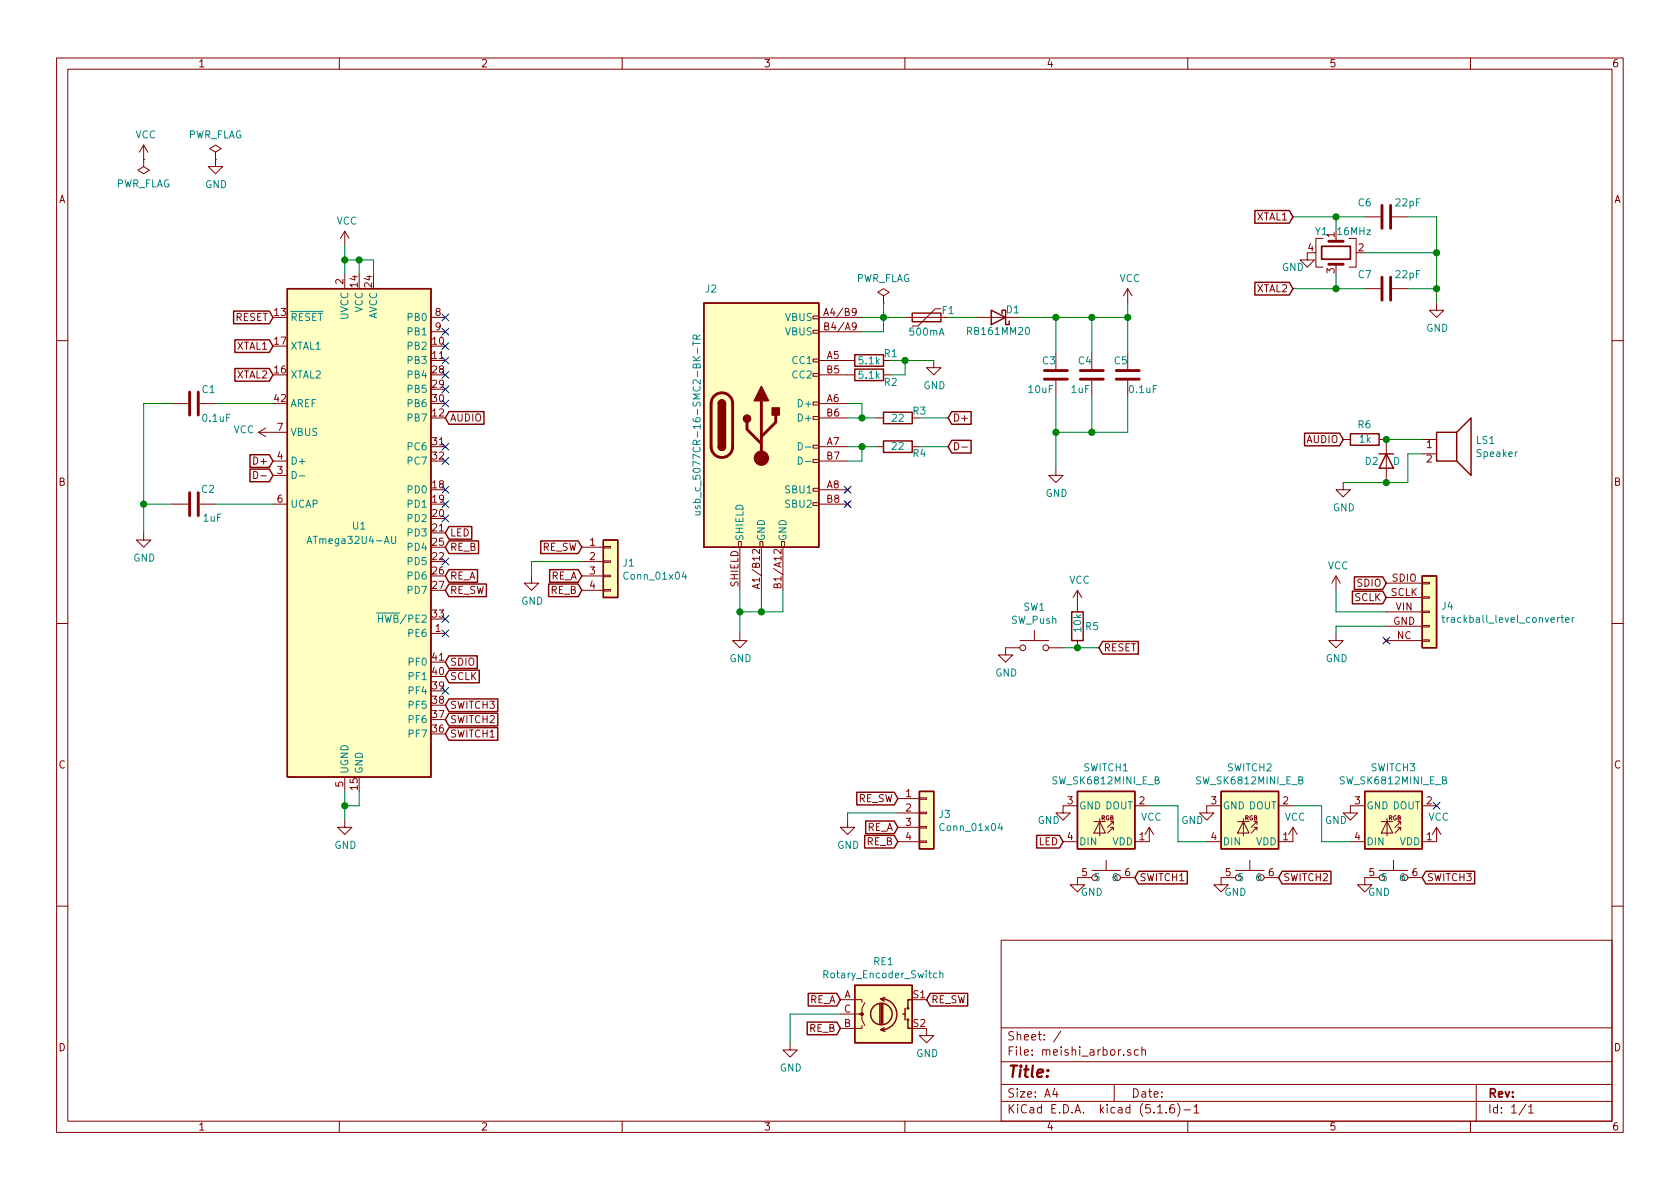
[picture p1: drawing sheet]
EESchema Schematic File Version 4
EELAYER 30 0
EELAYER END
$Descr A4 11693 8268
encoding utf-8
Sheet 1 1
Title ""
Date ""
Rev ""
Comp ""
Comment1 ""
Comment2 ""
Comment3 ""
Comment4 ""
$EndDescr
$Comp
L Device:R R2
U 1 1
P 6050 2600
F 0 "R2" V 6100 2750 50  0000 C CNN
F 1 "5.1k" V 6050 2600 50  0000 C CNN
F 2 "arbor:smd_1206_3216mm" V 5980 2600 50  0001 C CNN
F 3 "~" H 6050 2600 50  0001 C CNN
	1    6050 2600
	0    1    1    0   
$EndComp
$Comp
L Device:R R1
U 1 1
P 6050 2500
F 0 "R1" V 6000 2650 50  0000 C CNN
F 1 "5.1k" V 6050 2500 50  0000 C CNN
F 2 "arbor:smd_1206_3216mm" V 5980 2500 50  0001 C CNN
F 3 "~" H 6050 2500 50  0001 C CNN
	1    6050 2500
	0    1    1    0   
$EndComp
$Comp
L Device:R R3
U 1 1
P 6250 2900
F 0 "R3" V 6200 3050 50  0000 C CNN
F 1 "22" V 6250 2900 50  0000 C CNN
F 2 "arbor:smd_1206_3216mm" V 6180 2900 50  0001 C CNN
F 3 "~" H 6250 2900 50  0001 C CNN
	1    6250 2900
	0    1    1    0   
$EndComp
$Comp
L Device:R R4
U 1 1
P 6250 3100
F 0 "R4" V 6200 2950 50  0000 C CNN
F 1 "22" V 6250 3100 50  0000 C CNN
F 2 "arbor:smd_1206_3216mm" V 6180 3100 50  0001 C CNN
F 3 "~" H 6250 3100 50  0001 C CNN
	1    6250 3100
	0    -1   -1   0   
$EndComp
$Comp
L power:PWR_FLAG #FLG01
U 1 1
P 1000 1100
F 0 "#FLG01" H 1000 1175 50  0001 C CNN
F 1 "PWR_FLAG" H 1000 1273 50  0000 C CNN
F 2 "" H 1000 1100 50  0001 C CNN
F 3 "~" H 1000 1100 50  0001 C CNN
	1    1000 1100
	-1   0    0    1   
$EndComp
$Comp
L power:VCC #PWR01
U 1 1
P 1000 1100
F 0 "#PWR01" H 1000 950 50  0001 C CNN
F 1 "VCC" H 1015 1273 50  0000 C CNN
F 2 "" H 1000 1100 50  0001 C CNN
F 3 "" H 1000 1100 50  0001 C CNN
	1    1000 1100
	1    0    0    -1  
$EndComp
$Comp
L power:PWR_FLAG #FLG02
U 1 1
P 1500 1100
F 0 "#FLG02" H 1500 1175 50  0001 C CNN
F 1 "PWR_FLAG" H 1500 1273 50  0000 C CNN
F 2 "" H 1500 1100 50  0001 C CNN
F 3 "~" H 1500 1100 50  0001 C CNN
	1    1500 1100
	1    0    0    -1  
$EndComp
$Comp
L power:GND #PWR02
U 1 1
P 1500 1100
F 0 "#PWR02" H 1500 850 50  0001 C CNN
F 1 "GND" H 1505 927 50  0000 C CNN
F 2 "" H 1500 1100 50  0001 C CNN
F 3 "" H 1500 1100 50  0001 C CNN
	1    1500 1100
	1    0    0    -1  
$EndComp
$Comp
L power:GND #PWR08
U 1 1
P 5150 4400
F 0 "#PWR08" H 5150 4150 50  0001 C CNN
F 1 "GND" H 5155 4227 50  0000 C CNN
F 2 "" H 5150 4400 50  0001 C CNN
F 3 "" H 5150 4400 50  0001 C CNN
	1    5150 4400
	1    0    0    -1  
$EndComp
Wire Wire Line
	5150 4400 5150 4250
Wire Wire Line
	5150 4250 5300 4250
Wire Wire Line
	5450 4100 5450 4250
Wire Wire Line
	5150 4100 5150 4250
Connection ~ 5150 4250
$Comp
L Device:Polyfuse F1
U 1 1
P 6450 2200
F 0 "F1" V 6400 2350 50  0000 C CNN
F 1 "500mA" V 6550 2200 50  0000 C CNN
F 2 "arbor:fuse_littelfuse_2920L050DR" H 6500 2000 50  0001 L CNN
F 3 "~" H 6450 2200 50  0001 C CNN
	1    6450 2200
	0    1    1    0   
$EndComp
$Comp
L power:PWR_FLAG #FLG03
U 1 1
P 6150 2100
F 0 "#FLG03" H 6150 2175 50  0001 C CNN
F 1 "PWR_FLAG" H 6150 2273 50  0000 C CNN
F 2 "" H 6150 2100 50  0001 C CNN
F 3 "~" H 6150 2100 50  0001 C CNN
	1    6150 2100
	1    0    0    -1  
$EndComp
$Comp
L Device:D_Schottky D1
U 1 1
P 6950 2200
F 0 "D1" H 6850 2150 50  0000 C CNN
F 1 "RB161MM20" H 6950 2300 50  0000 C CNN
F 2 "arbor:schottky_barrier_diode_rb161mm20" H 6950 2200 50  0001 C CNN
F 3 "~" H 6950 2200 50  0001 C CNN
	1    6950 2200
	-1   0    0    1   
$EndComp
Wire Wire Line
	6150 2100 6150 2200
Wire Wire Line
	6000 2200 6150 2200
Connection ~ 6150 2200
Wire Wire Line
	6150 2200 6300 2200
Wire Wire Line
	6600 2200 6800 2200
$Comp
L Device:C C3
U 1 1
P 7350 2600
F 0 "C3" H 7250 2700 50  0000 L CNN
F 1 "10uF" H 7150 2500 50  0000 L CNN
F 2 "arbor:smd_1206_3216mm" H 7388 2450 50  0001 C CNN
F 3 "~" H 7350 2600 50  0001 C CNN
	1    7350 2600
	1    0    0    -1  
$EndComp
$Comp
L Device:C C4
U 1 1
P 7600 2600
F 0 "C4" H 7500 2700 50  0000 L CNN
F 1 "1uF" H 7450 2500 50  0000 L CNN
F 2 "arbor:smd_1206_3216mm" H 7638 2450 50  0001 C CNN
F 3 "~" H 7600 2600 50  0001 C CNN
	1    7600 2600
	1    0    0    -1  
$EndComp
$Comp
L Device:C C5
U 1 1
P 7850 2600
F 0 "C5" H 7750 2700 50  0000 L CNN
F 1 "0.1uF" H 7850 2500 50  0000 L CNN
F 2 "arbor:smd_1206_3216mm" H 7888 2450 50  0001 C CNN
F 3 "~" H 7850 2600 50  0001 C CNN
	1    7850 2600
	1    0    0    -1  
$EndComp
Wire Wire Line
	7100 2200 7350 2200
Wire Wire Line
	7350 2200 7350 2450
Wire Wire Line
	7350 2200 7600 2200
Wire Wire Line
	7600 2200 7600 2450
Connection ~ 7350 2200
Wire Wire Line
	7600 2200 7850 2200
Wire Wire Line
	7850 2200 7850 2450
Connection ~ 7600 2200
Wire Wire Line
	7850 2750 7850 3000
Wire Wire Line
	7850 3000 7600 3000
Wire Wire Line
	7600 3000 7600 2750
Wire Wire Line
	7600 3000 7350 3000
Wire Wire Line
	7350 3000 7350 2750
Connection ~ 7600 3000
$Comp
L power:VCC #PWR013
U 1 1
P 7850 2100
F 0 "#PWR013" H 7850 1950 50  0001 C CNN
F 1 "VCC" H 7865 2273 50  0000 C CNN
F 2 "" H 7850 2100 50  0001 C CNN
F 3 "" H 7850 2100 50  0001 C CNN
	1    7850 2100
	1    0    0    -1  
$EndComp
$Comp
L power:GND #PWR011
U 1 1
P 7350 3250
F 0 "#PWR011" H 7350 3000 50  0001 C CNN
F 1 "GND" H 7355 3077 50  0000 C CNN
F 2 "" H 7350 3250 50  0001 C CNN
F 3 "" H 7350 3250 50  0001 C CNN
	1    7350 3250
	1    0    0    -1  
$EndComp
Wire Wire Line
	7350 3000 7350 3250
Connection ~ 7350 3000
Wire Wire Line
	7850 2100 7850 2200
Connection ~ 7850 2200
Text GLabel 6600 2900 2    50   Input ~ 0
D+
Text GLabel 6600 3100 2    50   Input ~ 0
D-
Wire Wire Line
	6400 2900 6600 2900
Wire Wire Line
	6400 3100 6600 3100
$Comp
L power:GND #PWR09
U 1 1
P 6500 2500
F 0 "#PWR09" H 6500 2250 50  0001 C CNN
F 1 "GND" H 6505 2327 50  0000 C CNN
F 2 "" H 6500 2500 50  0001 C CNN
F 3 "" H 6500 2500 50  0001 C CNN
	1    6500 2500
	1    0    0    -1  
$EndComp
$Comp
L MCU_Microchip_ATmega:ATmega32U4-AU U1
U 1 1
P 2500 3700
F 0 "U1" H 2500 3750 50  0000 C CNN
F 1 "ATmega32U4-AU" H 2450 3650 50  0000 C CNN
F 2 "Package_QFP:TQFP-44_10x10mm_P0.8mm" H 2500 3700 50  0001 C CIN
F 3 "http://ww1.microchip.com/downloads/en/DeviceDoc/Atmel-7766-8-bit-AVR-ATmega16U4-32U4_Datasheet.pdf" H 2500 3700 50  0001 C CNN
	1    2500 3700
	1    0    0    -1  
$EndComp
Text GLabel 1900 3200 0    50   Input ~ 0
D+
Text GLabel 1900 3300 0    50   Input ~ 0
D-
$Comp
L Device:C C1
U 1 1
P 1350 2800
F 0 "C1" V 1250 2850 50  0000 L CNN
F 1 "0.1uF" V 1450 2850 50  0000 L CNN
F 2 "arbor:smd_1206_3216mm" H 1388 2650 50  0001 C CNN
F 3 "~" H 1350 2800 50  0001 C CNN
	1    1350 2800
	0    1    1    0   
$EndComp
$Comp
L Device:C C2
U 1 1
P 1350 3500
F 0 "C2" V 1450 3350 50  0000 L CNN
F 1 "1uF" V 1250 3300 50  0000 L CNN
F 2 "arbor:smd_1206_3216mm" H 1388 3350 50  0001 C CNN
F 3 "~" H 1350 3500 50  0001 C CNN
	1    1350 3500
	0    -1   -1   0   
$EndComp
Wire Wire Line
	1900 2800 1500 2800
Wire Wire Line
	1900 3500 1500 3500
Wire Wire Line
	1000 3500 1200 3500
$Comp
L power:GND #PWR03
U 1 1
P 1000 3700
F 0 "#PWR03" H 1000 3450 50  0001 C CNN
F 1 "GND" H 1005 3527 50  0000 C CNN
F 2 "" H 1000 3700 50  0001 C CNN
F 3 "" H 1000 3700 50  0001 C CNN
	1    1000 3700
	1    0    0    -1  
$EndComp
Wire Wire Line
	1000 3700 1000 3500
Wire Wire Line
	1200 2800 1000 2800
Wire Wire Line
	1000 2800 1000 3500
Connection ~ 1000 3500
$Comp
L power:VCC #PWR04
U 1 1
P 1900 3000
F 0 "#PWR04" H 1900 2850 50  0001 C CNN
F 1 "VCC" V 1915 3127 50  0000 L CNN
F 2 "" H 1900 3000 50  0001 C CNN
F 3 "" H 1900 3000 50  0001 C CNN
	1    1900 3000
	0    -1   -1   0   
$EndComp
Text GLabel 1900 2600 0    50   Input ~ 0
XTAL2
Text GLabel 1900 2400 0    50   Input ~ 0
XTAL1
Text GLabel 1900 2200 0    50   Input ~ 0
RESET
$Comp
L power:GND #PWR06
U 1 1
P 2400 5700
F 0 "#PWR06" H 2400 5450 50  0001 C CNN
F 1 "GND" H 2405 5527 50  0000 C CNN
F 2 "" H 2400 5700 50  0001 C CNN
F 3 "" H 2400 5700 50  0001 C CNN
	1    2400 5700
	1    0    0    -1  
$EndComp
Wire Wire Line
	2400 5700 2400 5600
Wire Wire Line
	2500 5500 2500 5600
Wire Wire Line
	2500 5600 2400 5600
Connection ~ 2400 5600
Wire Wire Line
	2400 5600 2400 5500
Text GLabel 3100 4600 2    50   Input ~ 0
SDIO
Text GLabel 3100 4700 2    50   Input ~ 0
SCLK
Text GLabel 3100 3700 2    50   Input ~ 0
LED
Text GLabel 3100 2900 2    50   Input ~ 0
AUDIO
$Comp
L power:VCC #PWR05
U 1 1
P 2400 1700
F 0 "#PWR05" H 2400 1550 50  0001 C CNN
F 1 "VCC" H 2415 1873 50  0000 C CNN
F 2 "" H 2400 1700 50  0001 C CNN
F 3 "" H 2400 1700 50  0001 C CNN
	1    2400 1700
	1    0    0    -1  
$EndComp
Wire Wire Line
	2400 1700 2400 1800
Wire Wire Line
	2500 1900 2500 1800
Wire Wire Line
	2500 1800 2400 1800
Connection ~ 2400 1800
Wire Wire Line
	2400 1800 2400 1900
Wire Wire Line
	2600 1900 2600 1800
Wire Wire Line
	2600 1800 2500 1800
Connection ~ 2500 1800
$Comp
L Connector_Generic:Conn_01x04 J1
U 1 1
P 4250 3900
F 0 "J1" H 4330 3892 50  0000 L CNN
F 1 "Conn_01x04" H 4330 3801 50  0000 L CNN
F 2 "arbor:meishi_encoder" H 4250 3900 50  0001 C CNN
F 3 "~" H 4250 3900 50  0001 C CNN
	1    4250 3900
	1    0    0    -1  
$EndComp
$Comp
L power:GND #PWR07
U 1 1
P 3700 4000
F 0 "#PWR07" H 3700 3750 50  0001 C CNN
F 1 "GND" H 3705 3827 50  0000 C CNN
F 2 "" H 3700 4000 50  0001 C CNN
F 3 "" H 3700 4000 50  0001 C CNN
	1    3700 4000
	1    0    0    -1  
$EndComp
$Comp
L Connector_Generic:Conn_01x04 J3
U 1 1
P 6450 5650
F 0 "J3" H 6530 5642 50  0000 L CNN
F 1 "Conn_01x04" H 6530 5551 50  0000 L CNN
F 2 "arbor:meishi_encoder" H 6450 5650 50  0001 C CNN
F 3 "~" H 6450 5650 50  0001 C CNN
	1    6450 5650
	1    0    0    -1  
$EndComp
$Comp
L Device:Rotary_Encoder_Switch RE1
U 1 1
P 6150 7050
F 0 "RE1" H 6150 7417 50  0000 C CNN
F 1 "Rotary_Encoder_Switch" H 6150 7326 50  0000 C CNN
F 2 "arbor:Rotary_encoder_EC12" H 6000 7210 50  0001 C CNN
F 3 "~" H 6150 7310 50  0001 C CNN
	1    6150 7050
	1    0    0    -1  
$EndComp
Text GLabel 6250 5850 0    50   Input ~ 0
RE_B
Text GLabel 6250 5750 0    50   Input ~ 0
RE_A
Text GLabel 6250 5550 0    50   Input ~ 0
RE_SW
Text GLabel 6450 6950 2    50   Input ~ 0
RE_SW
Text GLabel 5850 7150 0    50   Input ~ 0
RE_B
Text GLabel 5850 6950 0    50   Input ~ 0
RE_A
$Comp
L Device:C C6
U 1 1
P 9650 1500
F 0 "C6" V 9550 1350 50  0000 C CNN
F 1 "22pF" V 9550 1650 50  0000 C CNN
F 2 "arbor:smd_1206_3216mm" H 9688 1350 50  0001 C CNN
F 3 "~" H 9650 1500 50  0001 C CNN
	1    9650 1500
	0    1    1    0   
$EndComp
$Comp
L Device:C C7
U 1 1
P 9650 2000
F 0 "C7" V 9550 1850 50  0000 C CNN
F 1 "22pF" V 9550 2150 50  0000 C CNN
F 2 "arbor:smd_1206_3216mm" H 9688 1850 50  0001 C CNN
F 3 "~" H 9650 2000 50  0001 C CNN
	1    9650 2000
	0    1    1    0   
$EndComp
Text GLabel 9000 2000 0    50   Input ~ 0
XTAL2
Text GLabel 9000 1500 0    50   Input ~ 0
XTAL1
Wire Wire Line
	9000 2000 9300 2000
Wire Wire Line
	9300 2000 9500 2000
Connection ~ 9300 2000
Wire Wire Line
	9800 1500 10000 1500
Wire Wire Line
	10000 2000 9800 2000
Wire Wire Line
	9300 1900 9300 2000
$Comp
L power:GND #PWR021
U 1 1
P 10000 2100
F 0 "#PWR021" H 10000 1850 50  0001 C CNN
F 1 "GND" H 10005 1927 50  0000 C CNN
F 2 "" H 10000 2100 50  0001 C CNN
F 3 "" H 10000 2100 50  0001 C CNN
	1    10000 2100
	1    0    0    -1  
$EndComp
Wire Wire Line
	10000 2100 10000 2000
Connection ~ 10000 2000
NoConn ~ 3100 2200
NoConn ~ 3100 2300
NoConn ~ 3100 2400
NoConn ~ 3100 2500
NoConn ~ 3100 2600
NoConn ~ 3100 2700
NoConn ~ 3100 3100
NoConn ~ 3100 3200
NoConn ~ 3100 3400
NoConn ~ 3100 3500
NoConn ~ 3100 3600
NoConn ~ 3100 3900
NoConn ~ 3100 4300
$Comp
L arbor:trackball_level_converter J4
U 1 1
P 9950 4250
F 0 "J4" H 10030 4292 50  0000 L CNN
F 1 "trackball_level_converter" H 10030 4201 50  0000 L CNN
F 2 "arbor:trackball_level_converter" H 9950 4250 50  0001 C CNN
F 3 "" H 9950 4250 50  0001 C CNN
	1    9950 4250
	1    0    0    -1  
$EndComp
Text GLabel 9650 4050 0    50   Input ~ 0
SDIO
Text GLabel 9650 4150 0    50   Input ~ 0
SCLK
NoConn ~ 9650 4450
$Comp
L power:GND #PWR017
U 1 1
P 9300 4400
F 0 "#PWR017" H 9300 4150 50  0001 C CNN
F 1 "GND" H 9305 4227 50  0000 C CNN
F 2 "" H 9300 4400 50  0001 C CNN
F 3 "" H 9300 4400 50  0001 C CNN
	1    9300 4400
	1    0    0    -1  
$EndComp
$Comp
L power:VCC #PWR016
U 1 1
P 9300 4100
F 0 "#PWR016" H 9300 3950 50  0001 C CNN
F 1 "VCC" H 9315 4273 50  0000 C CNN
F 2 "" H 9300 4100 50  0001 C CNN
F 3 "" H 9300 4100 50  0001 C CNN
	1    9300 4100
	1    0    0    -1  
$EndComp
Wire Wire Line
	9650 4250 9300 4250
Wire Wire Line
	9300 4250 9300 4100
Wire Wire Line
	9650 4350 9300 4350
Wire Wire Line
	9300 4350 9300 4400
$Comp
L Switch:SW_Push SW1
U 1 1
P 7200 4500
F 0 "SW1" H 7200 4785 50  0000 C CNN
F 1 "SW_Push" H 7200 4694 50  0000 C CNN
F 2 "arbor:tact_sw_TVBP06-BN043CB-B" H 7200 4700 50  0001 C CNN
F 3 "~" H 7200 4700 50  0001 C CNN
	1    7200 4500
	1    0    0    -1  
$EndComp
$Comp
L Device:R R5
U 1 1
P 7500 4350
F 0 "R5" H 7550 4350 50  0000 L CNN
F 1 "10k" V 7500 4300 50  0000 L CNN
F 2 "arbor:smd_1206_3216mm" V 7430 4350 50  0001 C CNN
F 3 "~" H 7500 4350 50  0001 C CNN
	1    7500 4350
	1    0    0    -1  
$EndComp
Text GLabel 7650 4500 2    50   Input ~ 0
RESET
Wire Wire Line
	7400 4500 7500 4500
Connection ~ 7500 4500
Wire Wire Line
	7500 4500 7650 4500
$Comp
L power:VCC #PWR012
U 1 1
P 7500 4200
F 0 "#PWR012" H 7500 4050 50  0001 C CNN
F 1 "VCC" H 7515 4373 50  0000 C CNN
F 2 "" H 7500 4200 50  0001 C CNN
F 3 "" H 7500 4200 50  0001 C CNN
	1    7500 4200
	1    0    0    -1  
$EndComp
$Comp
L power:GND #PWR010
U 1 1
P 7000 4500
F 0 "#PWR010" H 7000 4250 50  0001 C CNN
F 1 "GND" H 7005 4327 50  0000 C CNN
F 2 "" H 7000 4500 50  0001 C CNN
F 3 "" H 7000 4500 50  0001 C CNN
	1    7000 4500
	1    0    0    -1  
$EndComp
$Comp
L Device:Speaker LS1
U 1 1
P 10100 3050
F 0 "LS1" H 10270 3046 50  0000 L CNN
F 1 "Speaker" H 10270 2955 50  0000 L CNN
F 2 "arbor:Speaker_PKLCS1212E4001-R1" H 10100 2850 50  0001 C CNN
F 3 "~" H 10090 3000 50  0001 C CNN
	1    10100 3050
	1    0    0    -1  
$EndComp
$Comp
L Device:R R6
U 1 1
P 9500 3050
F 0 "R6" V 9600 3000 50  0000 L CNN
F 1 "1k" V 9500 3000 50  0000 L CNN
F 2 "arbor:smd_1206_3216mm" V 9430 3050 50  0001 C CNN
F 3 "~" H 9500 3050 50  0001 C CNN
	1    9500 3050
	0    -1   -1   0   
$EndComp
$Comp
L Device:D D2
U 1 1
P 9650 3200
F 0 "D2" V 9650 3150 50  0000 R CNN
F 1 "D" V 9650 3300 50  0000 R CNN
F 2 "arbor:diode_1n4148_smd" H 9650 3200 50  0001 C CNN
F 3 "~" H 9650 3200 50  0001 C CNN
	1    9650 3200
	0    1    1    0   
$EndComp
Wire Wire Line
	9650 3350 9800 3350
Wire Wire Line
	9800 3350 9800 3150
Wire Wire Line
	9800 3150 9900 3150
Wire Wire Line
	9900 3050 9650 3050
Connection ~ 9650 3050
$Comp
L power:GND #PWR018
U 1 1
P 9350 3350
F 0 "#PWR018" H 9350 3100 50  0001 C CNN
F 1 "GND" H 9355 3177 50  0000 C CNN
F 2 "" H 9350 3350 50  0001 C CNN
F 3 "" H 9350 3350 50  0001 C CNN
	1    9350 3350
	1    0    0    -1  
$EndComp
Wire Wire Line
	9650 3350 9350 3350
Connection ~ 9650 3350
Text GLabel 9350 3050 0    50   Input ~ 0
AUDIO
$Comp
L power:GND #PWR019
U 1 1
P 7400 5600
F 0 "#PWR019" H 7400 5350 50  0001 C CNN
F 1 "GND" H 7300 5500 50  0000 C CNN
F 2 "" H 7400 5600 50  0001 C CNN
F 3 "" H 7400 5600 50  0001 C CNN
	1    7400 5600
	1    0    0    -1  
$EndComp
NoConn ~ 3100 4400
NoConn ~ 3100 4800
$Comp
L power:GND #PWR015
U 1 1
P 7500 6100
F 0 "#PWR015" H 7500 5850 50  0001 C CNN
F 1 "GND" H 7600 6000 50  0000 C CNN
F 2 "" H 7500 6100 50  0001 C CNN
F 3 "" H 7500 6100 50  0001 C CNN
	1    7500 6100
	1    0    0    -1  
$EndComp
Text GLabel 3100 5100 2    50   Input ~ 0
SWITCH1
Text GLabel 3100 5000 2    50   Input ~ 0
SWITCH2
Wire Wire Line
	9000 1500 9300 1500
Wire Wire Line
	10000 1500 10000 1750
Wire Wire Line
	9300 1600 9300 1500
Connection ~ 9300 1500
Wire Wire Line
	9300 1500 9500 1500
NoConn ~ 3100 2800
$Comp
L power:GND #PWR025
U 1 1
P 9500 6100
F 0 "#PWR025" H 9500 5850 50  0001 C CNN
F 1 "GND" H 9600 6000 50  0000 C CNN
F 2 "" H 9500 6100 50  0001 C CNN
F 3 "" H 9500 6100 50  0001 C CNN
	1    9500 6100
	1    0    0    -1  
$EndComp
Text GLabel 3100 4900 2    50   Input ~ 0
SWITCH3
$Comp
L Device:Crystal_GND24 Y1
U 1 1
P 9300 1750
F 0 "Y1" V 9150 1600 50  0000 L CNN
F 1 "16MHz" V 9150 1750 50  0000 L CNN
F 2 "arbor:cryctal_epson_fa238" H 9300 1750 50  0001 C CNN
F 3 "~" H 9300 1750 50  0001 C CNN
	1    9300 1750
	0    1    1    0   
$EndComp
Wire Wire Line
	9500 1750 10000 1750
Connection ~ 10000 1750
Wire Wire Line
	10000 1750 10000 2000
$Comp
L power:GND #PWR0101
U 1 1
P 9100 1750
F 0 "#PWR0101" H 9100 1500 50  0001 C CNN
F 1 "GND" H 9000 1650 50  0000 C CNN
F 2 "" H 9100 1750 50  0001 C CNN
F 3 "" H 9100 1750 50  0001 C CNN
	1    9100 1750
	1    0    0    -1  
$EndComp
Text GLabel 3100 3800 2    50   Input ~ 0
RE_B
Text GLabel 3100 4100 2    50   Input ~ 0
RE_SW
$Comp
L arbor:usb_c_5077CR-16-SMC2-BK-TR J2
U 1 1
P 5300 2950
F 0 "J2" H 4950 3900 50  0000 C CNN
F 1 "usb_c_5077CR-16-SMC2-BK-TR" V 4850 2950 50  0000 C CNN
F 2 "arbor:usb_c_5077CR-16SMC2-BK-TR" H 5450 2950 50  0001 C CNN
F 3 "" H 5450 2950 50  0001 C CNN
	1    5300 2950
	1    0    0    -1  
$EndComp
Wire Wire Line
	6000 2300 6150 2300
Wire Wire Line
	6150 2300 6150 2200
Wire Wire Line
	6200 2500 6300 2500
Wire Wire Line
	6200 2600 6300 2600
Wire Wire Line
	6300 2600 6300 2500
Connection ~ 6300 2500
Wire Wire Line
	6300 2500 6500 2500
Wire Wire Line
	5900 2900 6000 2900
Wire Wire Line
	5900 3100 6000 3100
Wire Wire Line
	5900 3200 6000 3200
Wire Wire Line
	6000 3200 6000 3100
Connection ~ 6000 3100
Wire Wire Line
	6000 3100 6100 3100
Wire Wire Line
	5900 2800 6000 2800
Wire Wire Line
	6000 2800 6000 2900
Connection ~ 6000 2900
Wire Wire Line
	6000 2900 6100 2900
NoConn ~ 5900 3400
NoConn ~ 5900 3500
Wire Wire Line
	5300 4100 5300 4250
Connection ~ 5300 4250
Wire Wire Line
	5300 4250 5450 4250
Text GLabel 3100 4000 2    50   Input ~ 0
RE_A
Text GLabel 7900 6100 2    50   Input ~ 0
SWITCH1
Text GLabel 8900 6100 2    50   Input ~ 0
SWITCH2
Text GLabel 9900 6100 2    50   Input ~ 0
SWITCH3
Text GLabel 7400 5850 0    50   Input ~ 0
LED
$Comp
L arbor:SW_SK6812MINI_E_B SWITCH1
U 1 1
P 7700 5900
F 0 "SWITCH1" H 7700 6467 50  0000 C CNN
F 1 "SW_SK6812MINI_E_B" H 7700 6376 50  0000 C CNN
F 2 "arbor:switch_w_sk6812mini-e_B" H 7500 6500 50  0001 L TNN
F 3 "" H 7650 5975 50  0001 L TNN
	1    7700 5900
	1    0    0    -1  
$EndComp
$Comp
L power:GND #PWR022
U 1 1
P 8500 6100
F 0 "#PWR022" H 8500 5850 50  0001 C CNN
F 1 "GND" H 8600 6000 50  0000 C CNN
F 2 "" H 8500 6100 50  0001 C CNN
F 3 "" H 8500 6100 50  0001 C CNN
	1    8500 6100
	1    0    0    -1  
$EndComp
$Comp
L power:GND #PWR020
U 1 1
P 8400 5600
F 0 "#PWR020" H 8400 5350 50  0001 C CNN
F 1 "GND" H 8300 5500 50  0000 C CNN
F 2 "" H 8400 5600 50  0001 C CNN
F 3 "" H 8400 5600 50  0001 C CNN
	1    8400 5600
	1    0    0    -1  
$EndComp
$Comp
L arbor:SW_SK6812MINI_E_B SWITCH2
U 1 1
P 8700 5900
F 0 "SWITCH2" H 8700 6467 50  0000 C CNN
F 1 "SW_SK6812MINI_E_B" H 8700 6376 50  0000 C CNN
F 2 "arbor:switch_w_sk6812mini-e_B" H 8500 6500 50  0001 L TNN
F 3 "" H 8650 5975 50  0001 L TNN
	1    8700 5900
	1    0    0    -1  
$EndComp
$Comp
L arbor:SW_SK6812MINI_E_B SWITCH3
U 1 1
P 9700 5900
F 0 "SWITCH3" H 9700 6467 50  0000 C CNN
F 1 "SW_SK6812MINI_E_B" H 9700 6376 50  0000 C CNN
F 2 "arbor:switch_w_sk6812mini-e_B" H 9500 6500 50  0001 L TNN
F 3 "" H 9650 5975 50  0001 L TNN
	1    9700 5900
	1    0    0    -1  
$EndComp
Wire Wire Line
	9400 5850 9200 5850
Wire Wire Line
	9200 5850 9200 5600
Wire Wire Line
	9200 5600 9000 5600
$Comp
L power:GND #PWR024
U 1 1
P 9400 5600
F 0 "#PWR024" H 9400 5350 50  0001 C CNN
F 1 "GND" H 9300 5500 50  0000 C CNN
F 2 "" H 9400 5600 50  0001 C CNN
F 3 "" H 9400 5600 50  0001 C CNN
	1    9400 5600
	1    0    0    -1  
$EndComp
Wire Wire Line
	8400 5850 8200 5850
Wire Wire Line
	8200 5850 8200 5600
Wire Wire Line
	8200 5600 8000 5600
NoConn ~ 10000 5600
$Comp
L power:VCC #PWR026
U 1 1
P 10000 5850
F 0 "#PWR026" H 10000 5700 50  0001 C CNN
F 1 "VCC" H 10015 6023 50  0000 C CNN
F 2 "" H 10000 5850 50  0001 C CNN
F 3 "" H 10000 5850 50  0001 C CNN
	1    10000 5850
	1    0    0    -1  
$EndComp
$Comp
L power:VCC #PWR023
U 1 1
P 9000 5850
F 0 "#PWR023" H 9000 5700 50  0001 C CNN
F 1 "VCC" H 9015 6023 50  0000 C CNN
F 2 "" H 9000 5850 50  0001 C CNN
F 3 "" H 9000 5850 50  0001 C CNN
	1    9000 5850
	1    0    0    -1  
$EndComp
$Comp
L power:VCC #PWR014
U 1 1
P 8000 5850
F 0 "#PWR014" H 8000 5700 50  0001 C CNN
F 1 "VCC" H 8015 6023 50  0000 C CNN
F 2 "" H 8000 5850 50  0001 C CNN
F 3 "" H 8000 5850 50  0001 C CNN
	1    8000 5850
	1    0    0    -1  
$EndComp
Text GLabel 4050 4100 0    50   Input ~ 0
RE_B
Text GLabel 4050 3800 0    50   Input ~ 0
RE_SW
Text GLabel 4050 4000 0    50   Input ~ 0
RE_A
Wire Wire Line
	4050 3900 3700 3900
Wire Wire Line
	3700 3900 3700 4000
$Comp
L power:GND #PWR?
U 1 1
P 5900 5700
F 0 "#PWR?" H 5900 5450 50  0001 C CNN
F 1 "GND" H 5905 5527 50  0000 C CNN
F 2 "" H 5900 5700 50  0001 C CNN
F 3 "" H 5900 5700 50  0001 C CNN
	1    5900 5700
	1    0    0    -1  
$EndComp
Wire Wire Line
	6250 5650 5900 5650
Wire Wire Line
	5900 5650 5900 5700
$Comp
L power:GND #PWR?
U 1 1
P 5500 7250
F 0 "#PWR?" H 5500 7000 50  0001 C CNN
F 1 "GND" H 5505 7077 50  0000 C CNN
F 2 "" H 5500 7250 50  0001 C CNN
F 3 "" H 5500 7250 50  0001 C CNN
	1    5500 7250
	1    0    0    -1  
$EndComp
Wire Wire Line
	5850 7050 5500 7050
Wire Wire Line
	5500 7050 5500 7250
$Comp
L power:GND #PWR?
U 1 1
P 6450 7150
F 0 "#PWR?" H 6450 6900 50  0001 C CNN
F 1 "GND" H 6455 6977 50  0000 C CNN
F 2 "" H 6450 7150 50  0001 C CNN
F 3 "" H 6450 7150 50  0001 C CNN
	1    6450 7150
	1    0    0    -1  
$EndComp
$EndSCHEMATC
